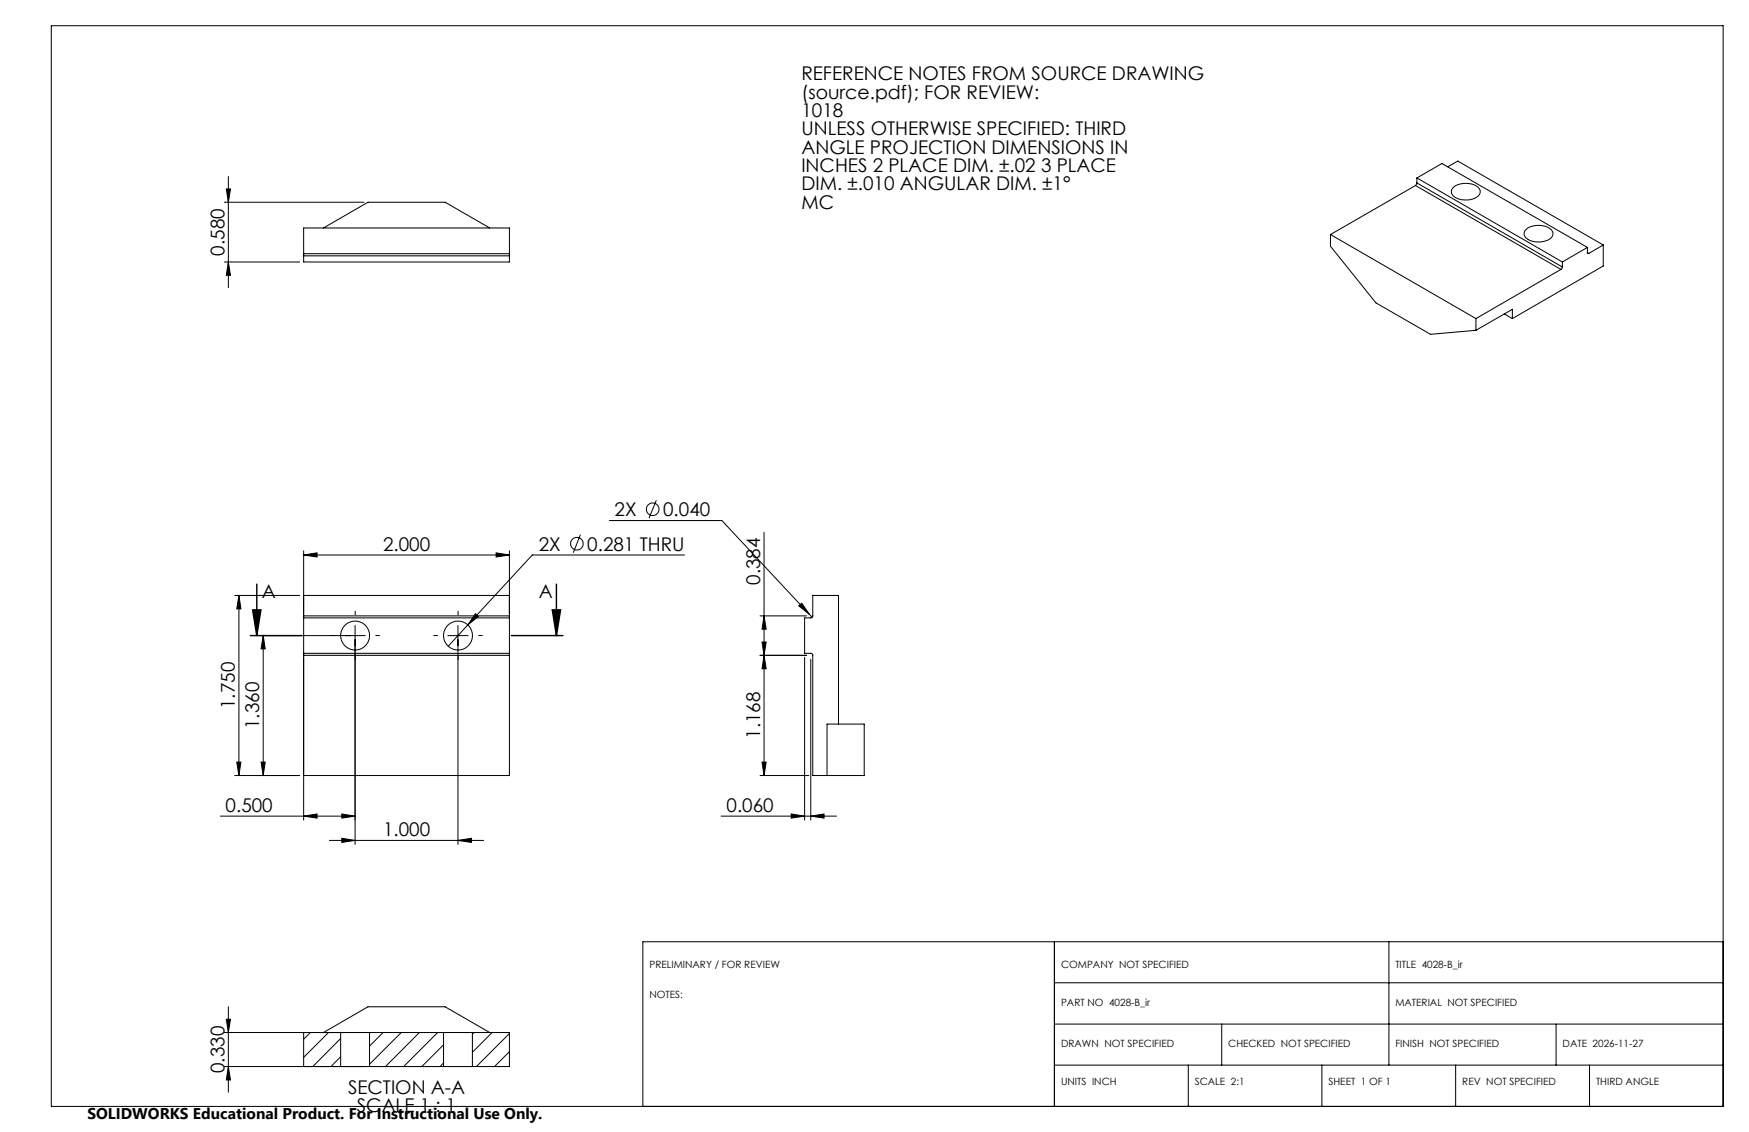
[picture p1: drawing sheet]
<svg xmlns="http://www.w3.org/2000/svg" width="432mm" height="279mm" viewBox="0 0 432 279" stroke-linecap="round" stroke-linejoin="round" font-family="sans-serif">
<g fill="none" stroke="#000" stroke-width=".25">
<path d="M12.7 6.4h412.7v266.7h-412.7zM55.4 49.9h34.5M55.9 46.6h1l-.5 3.3zM56.4 43.6v27.4M79.9 56.3l10.9-6.4h19.1l11 6.4M328.5 57.9v2.9l11.2 14 13.5 7.7 11.2-1M328.5 57.9l35.9 20.7M349.5 45.8l-21 12.1M349.5 45.8l35.9 20.7M349.8 45.2l-.3 .6M349.8 43.9l35.9 20.8M349.8 45.2l35.9 20.7"/>
<path d="M349.8 43.9v1.3M349.8 43.9l6.2-3.5 35.9 20.7M357.4 41.2l2.5-1.4 35.9 20.7M358.7 46.3a4.9 4.9 0 0 1 6.6 .4 1.66 1.66 0 0 1-1.4 2.3 4.7 4.7 0 0 1-5.4-1.1l-.2-.7zM376.7 56.7a4.9 4.9 0 0 1 6.5 .3 1.81 1.81 0 0 1-1.7 2.5 4.4 4.4 0 0 1-5.2-1.4v-.7zM55.4 64.7h18.6M56.4 64.7l.5 3.2h-1zM75 62.6v.5M75 62.6v-6.3h50.8v6.3M75 63.1v1.6h50.8v-1.6M75 62.6h50.8M75 63.1h50.8"/>
<path d="M125.8 62.6v.5M364.4 78.6v2.9M371.4 77.5l2 1.1M373.4 78.6v-2.3l-9 5.2M385.4 66.5l-21 12.1M385.7 65.9l-.3 .6M385.7 64.7v1.2M391.9 62.3l.1 .2h.3M391.9 61.1l-6.2 3.6M391.9 61.1v1.2M391.9 62.3l.4 .2M395.8 60.5l-3.5 2"/>
<path d="M395.8 60.5v5.2l-22.4 12.9M75 137l3.3-.5v1zM75 136v16M75 137h50.8M122.5 136.5l3.3 .5-3.3 .5zM125.8 136v16M143.3 132l-1.8 4.4M150.4 128.5h27.8l21.6 23.1M162 123.5l-1.8 4.4M169 137h-37.6l-20.7 22.5M188.6 131.4v60M58 147h16"/>
<path d="M59 147l.5 3.3h-1zM59 147v44.4M64 156.9h26.2M65 156.9l.5 3.3h-1zM65 156.9v34.5M75 152v.5M75 152.5h50.8M75 152.5v8.8M75 152h50.8M75 147h50.8M87.7 154.4v54M110.6 156.9h5"/>
<path d="M113.1 154.4v54M117.4 151.5l.7 .7-2.6 2zM125.8 152v.5M125.8 152.5v8.8M187.6 152h11.5M188.1 158.5h1.1l-.6 3.2zM188.6 152l.6 3.3h-1.1zM197.2 149.5l.7-.6 1.9 2.7zM199.8 151.6l.7 .8M75 161.3v.4M75 161.3h50.8M75 161.7v40.7"/>
<path d="M75 161.7h50.8M125.8 161.3v.4M125.8 161.7v29.7h-50.8M187.6 161.7h11.5M188.6 161.7l.6 3.4h-1.1zM198.6 162.2v40.2M200.2 162.7v39.7M207 178.7v-31.7h-6.3l-.1 5.3-.3 .2h-1.7v8.8h1.7l.4 .3v29.8h12.7v-12.7h-9.2v12.7M58 191.4h16M58.5 188.1h1l-.5 3.3zM64.5 188.1h1l-.5 3.3zM187.6 191.4h12.1"/>
<path d="M188.1 188.1h1.1l-.6 3.3zM54.4 201.4h33.3M75 201.4l3.3-.5v1zM81.3 207.4h38.1M84.4 200.9l3.3 .5-3.3 .5zM84.4 206.9l3.3 .5-3.3 .5zM113.1 207.4l3.3-.5v1zM178 201.4h28.5M195.3 200.9l3.3 .5-3.3 .5zM200.2 201.4l3.2-.5v1zM260.3 232.4v40.7M342.9 232.4v30.5"/>
<path d="M425.4 232.4h-266.7v40.7M55.4 254.8h34.8M55.9 251.6h1l-.5 3.2zM56.4 248.5v21.1M75 254.8v8.4M76.6 254.8l-1.6 1.7M79.9 254.8l10.9-6.3h19.1l11 6.3M81.1 254.8l-6.1 6.2M84.1 256.3l-6.9 6.9M91.2 254.8h-7.1v8.4h7.1M91.2 254.8h18.3M91.2 254.8v8.4"/>
<path d="M94.6 254.8l-3.4 3.4M99.1 254.8l-7.9 7.9M103.5 254.8l-8.3 8.4M108.1 254.8l-8.4 8.4M109.5 254.8h7.1M109.5 257.9l-5.4 5.3M109.5 254.8v8.4M116.6 254.8h9.2v8.4h-9.2M116.6 254.8v8.4M117 254.8l-.4 .4M121.5 254.8l-4.9 4.9M125.8 255.1l-8.2 8.1"/>
<path d="M125.8 259.6l-3.7 3.6M260.3 252.8h165.1M260.3 242.6h165.1M301.6 252.8v10.1M384.2 252.8v10.1M55.4 263.2h34.8M56.4 263.2l.5 3.4h-1zM84.1 260.8l-2.4 2.4M91.2 263.2h18.3M109.5 263.2h7.1M109.5 262.4l-.8 .8M260.3 262.9h165.1"/>
<path d="M293.4 262.9v10.2M326.4 262.9v10.2M359.4 262.9v10.2M392.4 262.9v10.2"/>
<circle cx="142.4" cy="134.2" r="1.55"/>
<circle cx="161.1" cy="125.7" r="1.55"/>
<circle cx="87.7" cy="156.9" r="3.6"/>
<circle cx="113.1" cy="156.9" r="3.6"/>
</g>
<path d="M61.8 156.9h12.7M62.4 150.5h2l-1 6.4zM63.4 144.2v12.7M126.3 156.9h12.7M136.3 150.5h2.1l-1 6.4zM137.4 144.2v12.7" fill="none" stroke="#000" stroke-width=".35"/>
<path d="M82.7 156.9h-1.1M87.7 151.9v-1.1M92.7 156.9h1.1M108.1 156.9h-1.1M113.1 151.9v-1.1M118.1 156.9h1.1M87.7 161.9v1M113.1 161.9v1" fill="none" stroke="#000" stroke-width=".25" stroke-dasharray="15.2 1.3 1.3 1.3" stroke-linecap="butt"/>
<g fill="#000">
<path d="M75 137l3.3-.5v1zM122.5 136.5l3.3 .5-3.3 .5zM117.4 151.5l-1.9 2.7 2.6-2zM84.4 206.9l3.3 .5-3.3 .5zM113.1 207.4l3.3-.5v1zM197.2 149.5l2.6 2.1-1.9-2.7z"/>
<path d="M62.4 150.5h2l-1 6.4zM136.3 150.5h2.1l-1 6.4z"/>
<path d="M65 156.9l.5 3.3h-1zM64.5 188.1h1l-.5 3.3z"/>
<path d="M188.6 161.7l.6 3.4h-1.1zM188.1 188.1h1.1l-.6 3.3z"/>
<path d="M58.5 188.1h1l-.5 3.3zM59 147l.5 3.3h-1zM56.4 64.7l.5 3.2h-1zM55.9 46.6h1l-.5 3.3zM188.1 158.5h1.1l-.6 3.2zM188.6 152l.6 3.3h-1.1zM56.4 263.2l.5 3.4h-1zM55.9 251.6h1l-.5 3.2z"/>
<path d="M84.4 200.9l3.3 .5-3.3 .5zM75 201.4l3.3-.5v1z"/>
<path d="M200.2 201.4l3.2-.5v1zM195.3 200.9l3.3 .5-3.3 .5z"/>
</g>
<g font-size="4.7">
<text x="197.9" y="19.9">REFERENCE NOTES FROM SOURCE DRAWING</text>
<text x="197.9" y="24.4">(source.pdf); FOR REVIEW:</text>
<text x="197.9" y="28.9">1018</text>
<text x="197.9" y="33.4">UNLESS OTHERWISE SPECIFIED: THIRD</text>
<text x="197.9" y="38">ANGLE PROJECTION DIMENSIONS IN</text>
<text x="197.9" y="42.5">INCHES 2 PLACE DIM. ±.02 3 PLACE</text>
<text x="197.9" y="47">DIM. ±.010 ANGULAR DIM. ±1°</text>
<text x="197.9" y="51.5">MC</text>
<text x="55.4" y="63.1" transform="rotate(-90 55.4 63.1)">0.580</text>
<text x="151.7" y="127.4">2X</text>
<text x="163.7" y="127.4">0.040</text>
<text x="94.6" y="135.9">2.000</text>
<text x="133" y="135.9">2X</text>
<text x="145" y="135.9">0.281 THRU</text>
<text x="64.7" y="147.6">A</text>
<text x="133" y="147.6">A</text>
<text x="187.6" y="144.3" transform="rotate(-90 187.6 144.3)">0.384</text>
<text x="58" y="175" transform="rotate(-90 58 175)">1.750</text>
<text x="64" y="179.9" transform="rotate(-90 64 179.9)">1.360</text>
<text x="187.6" y="182.4" transform="rotate(-90 187.6 182.4)">1.168</text>
<text x="55.7" y="200.4">0.500</text>
<text x="179.4" y="200.4">0.060</text>
<text x="94.6" y="206.4">1.000</text>
<text x="55.4" y="264.8" transform="rotate(-90 55.4 264.8)">0.330</text>
<text x="85.9" y="270">SECTION A-A</text>
<text x="88.1" y="274.5">SCALE 1 : 1</text>
</g>
<text font-size="3.8" x="21.6" y="276.3">SOLIDWORKS Educational Product. For Instructional Use Only.</text>
<g font-size="2.5">
<text x="160.3" y="239">PRELIMINARY / FOR REVIEW</text>
<text x="262" y="239">COMPANY NOT SPECIFIED</text>
<text x="344.5" y="239">TITLE 4028-B_ir</text>
<text x="160.3" y="246.3">NOTES:</text>
<text x="262" y="248.2">PART NO 4028-B_ir</text>
<text x="344.5" y="248.2">MATERIAL NOT SPECIFIED</text>
<text x="262" y="258.4">DRAWN NOT SPECIFIED</text>
<text x="303.2" y="258.4">CHECKED NOT SPECIFIED</text>
<text x="344.5" y="258.4">FINISH NOT SPECIFIED</text>
<text x="385.8" y="258.4">DATE 2026-11-27</text>
<text x="262" y="267.7">UNITS INCH</text>
<text x="295" y="267.7">SCALE 2:1</text>
<text x="328" y="267.7">SHEET 1 OF 1</text>
<text x="361" y="267.7">REV NOT SPECIFIED</text>
<text x="394" y="267.7">THIRD ANGLE</text>
</g>
</svg>
